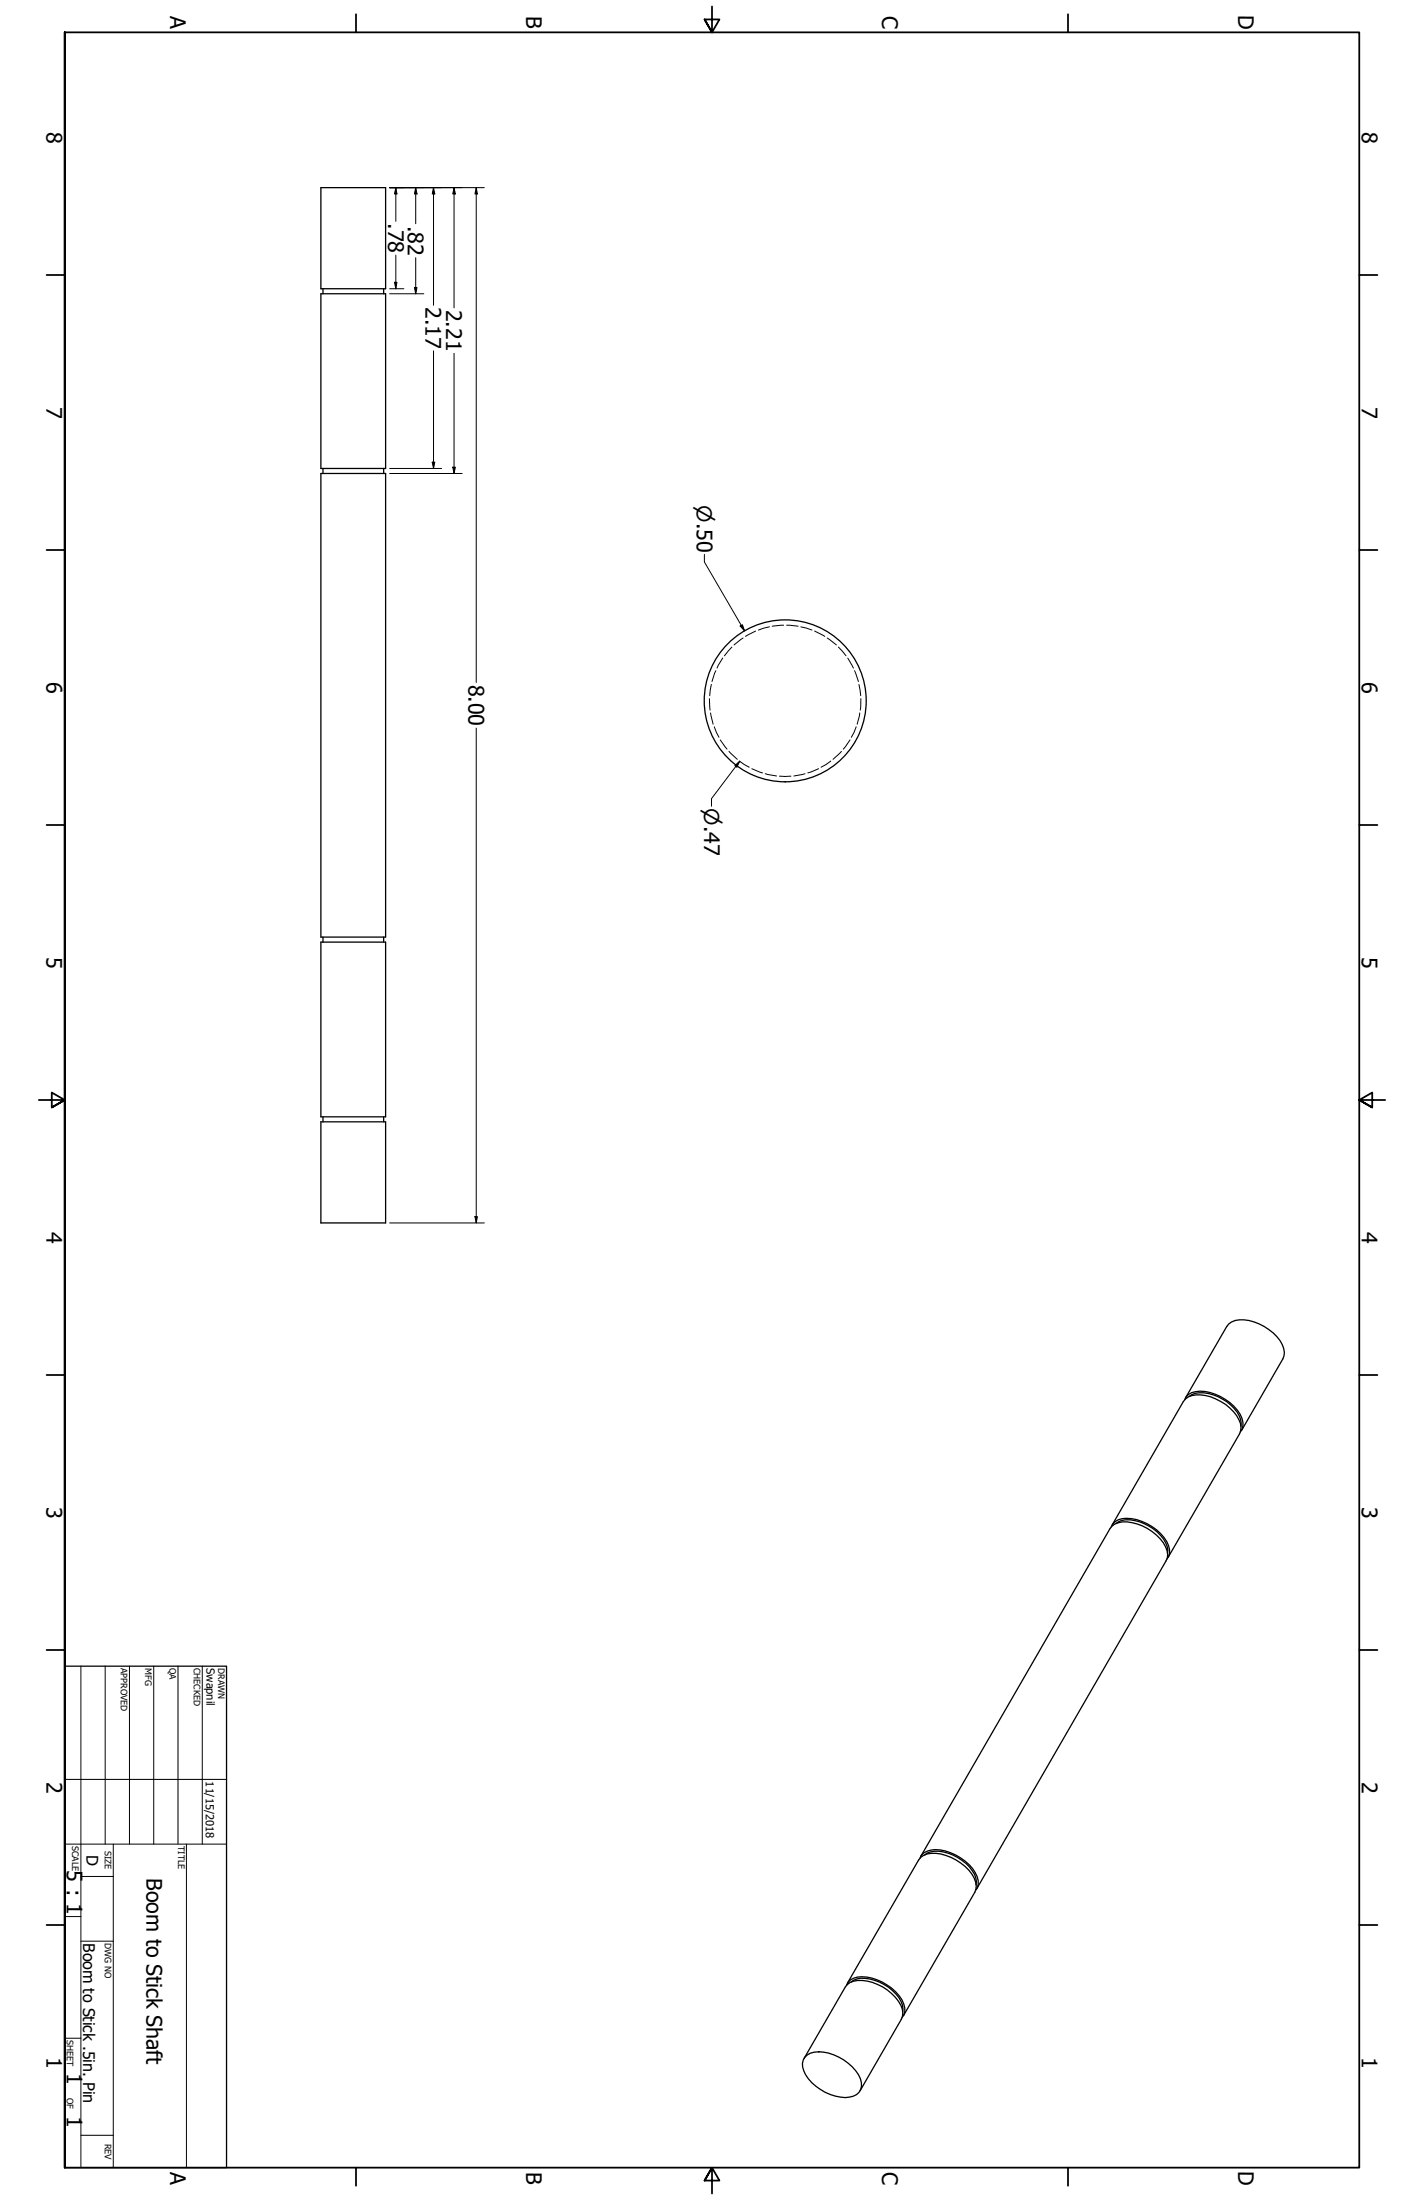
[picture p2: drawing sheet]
<svg xmlns="http://www.w3.org/2000/svg" width="559mm" height="864mm" viewBox="0 0 559 864" stroke-linecap="round" stroke-linejoin="round" font-family="sans-serif">
<!-- layer: Hidden (ANSI) -->
<g fill="none" stroke="#000" stroke-width=".39">
<path d="M283.6 258.3l-2.2 4M287.2 254l-2.9 3.4M291.6 250.4l-3.6 2.8M296.5 247.7l-4 2.1M301.9 246.1l-4.3 1.2M307.5 245.4l-4.5 .4M308.7 245.4l4.5 .4M314.3 246.1l4.3 1.2M319.7 247.7l4 2.1M324.6 250.4l3.6 2.8M329 254l3 3.4M332.7 258.3l2.2 4"/>
<path d="M278.4 274.3l.2 4.5M278.8 279.8l1 4.5M279.1 268.7l-.6 4.4M280.9 263.3l-1.5 4.2M335.3 263.3l1.6 4.2M337.1 268.7l.7 4.4M337.4 279.8l-1 4.5M337.8 274.3l-.2 4.5M280.3 285.3l1.8 4.1M282.6 290.4l2.7 3.7M286.1 295l3.2 3.1M290.2 298.8l3.8 2.4"/>
<path d="M326 298.8l-3.8 2.4M330.2 295l-3.3 3.1M333.6 290.4l-2.7 3.7M336 285.3l-1.9 4.1M295 301.8l4.2 1.6M300.3 303.7l4.4 .9M305.9 304.7h4.5M315.9 303.7l-4.4 .9M321.2 301.8l-4.2 1.6"/>
</g>
<!-- layer: Visible (ANSI) -->
<g fill="none" stroke="#000" stroke-width=".51">
<path d="M125.9 73.7h25.4v39.6h-25.4zM125.9 115.3h25.4v68.6h-25.4zM126.7 113.3v2M150.6 113.3v2M125.9 185.9h25.4v182h-25.4zM126.7 183.9v2M150.6 183.9v2M125.9 369.8h25.4v68.6h-25.4zM126.7 367.9v1.9M150.6 367.9v1.9M126.7 438.4v2M150.6 438.4v2"/>
<path d="M125.9 440.4h25.4v39.7h-25.4zM464.9 549.5a6.7 6.7 0 0 1 7.9-3.3 19.5 19.5 0 0 1 14.6 10.6 5.3 5.3 0 0 1-.7 5.3M465.2 548.8l16.2-28.1a7.8 7.8 0 0 1 8.7-2.3 20 20 0 0 1 13.1 9.4 6 6 0 0 1 .2 5.6l-16.2 28.1M466.7 548.1a9.8 9.8 0 0 1 9.2-.6 16.9 16.9 0 0 1 11 9.7l.1 2.7M436.1 599.4a6.7 6.7 0 0 1 7.9-3.3 19.2 19.2 0 0 1 14.5 10.6 5.1 5.1 0 0 1-.5 5.3M436.4 598.6l28-48.4a7.9 7.9 0 0 1 8.7-2.4 18.6 18.6 0 0 1 13.7 11l.1 2.9-.5 1.2-28 48.4M437.9 598a9.6 9.6 0 0 1 9.2-.7 16.8 16.8 0 0 1 10.9 9.8l.2 2.6M361 729.4a6.9 6.9 0 0 1 7.9-3.2 19.5 19.5 0 0 1 14.6 10.5 5.3 5.3 0 0 1-.7 5.4M361.3 728.7l74.3-128.7a7.8 7.8 0 0 1 8.6-2.3 19.4 19.4 0 0 1 13.2 9.5 5.6 5.6 0 0 1 .2 5.5l-74.3 128.7M362.8 728.2a9.6 9.6 0 0 1 9.2-.7 16.6 16.6 0 0 1 10.9 9.7l.1 2.6M332.2 779.3a6.7 6.7 0 0 1 7.9-3.2 19.5 19.5 0 0 1 14.5 10.5 5 5 0 0 1-.6 5.4M332.5 778.6l28-48.5a7.8 7.8 0 0 1 8.7-2.3 20 20 0 0 1 13.1 9.4 6 6 0 0 1 .2 5.6l-28 48.5"/>
<path d="M334 778a9.4 9.4 0 0 1 9.2-.6 16.9 16.9 0 0 1 10.9 9.7l.2 2.6M315.5 808l16.2-28a7.8 7.8 0 0 1 8.7-2.3 18.6 18.6 0 0 1 13.7 11v2.8l-.4 1.2-16.2 28M315.8 807.5a9 9 0 0 1 9.4-1.6 19.5 19.5 0 0 1 12.4 10.1 5 5 0 0 1-4.2 7.2 18.6 18.6 0 0 1-18-10.3 5.1 5.1 0 0 1 .4-5.4z"/>
<circle cx="308.1" cy="275.1" r="31.8"/>
</g>
<!-- layer: Border (ANSI) -->
<g fill="none" stroke="#000" stroke-width=".7">
<path d="M25.4 12.7h508v838.2h-508v-838.2v838.2M139.7 5.6v7.1M279.4 2.5v10.2l2.9-5.1h-5.8l2.9 5.1-2.9-5.1M419.1 5.6v7.1M18.3 107.9h7.1M533.4 107.9h7.1M18.3 215.9h7.1M533.4 215.9h7.1M18.3 323.8h7.1M533.4 323.8h7.1M15.2 431.8h10.2l-5.1-2.9v5.8l5.1-2.9-5.1 2.9M543.6 431.8h-10.2l5.1-2.9v5.8l-5.1-2.9 5.1 2.9"/>
<path d="M18.3 539.8h7.1M533.4 539.8h7.1M18.3 647.7h7.1M533.4 647.7h7.1M18.3 755.6h7.1M533.4 755.6h7.1M139.7 850.9v7.1M276.5 856l2.9-5.1-2.9 5.1h5.8l-2.9-5.1v10.2M419.1 850.9v7.1"/>
</g>
<!-- layer: Title (ANSI) -->
<g fill="none" stroke="#000" stroke-width=".39">
<path d="M31.7 654v196.9M41.3 654v69.9M50.8 654v69.9M60.3 654v69.9M69.8 654v69.9M79.4 654v69.9M25.4 698.5h63.5M25.4 723.9h63.5M31.7 736.6h12.7M44.4 723.9v127M73.2 723.9v127M25.4 752.3h6.3"/>
<path d="M31.7 762h12.7M25.4 800.1h6.3M31.7 838.2h12.7"/>
</g>
<path d="M25.4 654h63.5v196.9h-63.5z" fill="none" stroke="#000" stroke-width=".51"/>
<!-- layer: Dimension (ANSI) -->
<g fill="none" stroke="#000" stroke-width=".39">
<path d="M152.9 73.7h37.2M155.3 73.7l.5 2.4h-1zM155.3 73.7v13.2M163.1 73.7l.5 2.4h-1zM163.1 73.7v14.1M170.1 73.7l.5 2.4h-1zM170.1 73.7v46.1M178.2 73.7l.5 2.4h-1zM178.2 73.7v47.1M186.9 73.7l.4 2.4h-.9zM186.9 73.7v194.2M152.9 113.3h5.6"/>
<path d="M152.9 115.3h13.4M154.8 110.8h1l-.5 2.5zM155.3 100.1v13.2M162.6 112.8h1l-.5 2.5zM163.1 101.2v14.1M170.1 137.7v46.2M178.2 138.7v47.2M152.9 183.9h20.4M152.9 185.9h28.5M169.6 181.4h1l-.5 2.5zM177.7 183.4h1l-.5 2.5zM276.4 217.6v3l15.8 27"/>
<path d="M290.4 245.7l.9-.5 .9 2.4zM186.9 285.8v194.3M290.3 298.8l-11.1 14.7v3M288.4 300.5l1.9-1.7-1.1 2.3zM186.4 477.6h.9l-.4 2.5zM152.9 480.1h37.2"/>
</g>
<g fill="#000">
<path d="M155.3 73.7l.5 2.4h-1z" fill-rule="evenodd"/>
<path d="M163.1 73.7l.5 2.4h-1z" fill-rule="evenodd"/>
<path d="M170.1 73.7l.5 2.4h-1z" fill-rule="evenodd"/>
<path d="M178.2 73.7l.5 2.4h-1z" fill-rule="evenodd"/>
<path d="M186.9 73.7l.4 2.4h-.9z" fill-rule="evenodd"/>
<path d="M154.8 110.8h1l-.5 2.5z" fill-rule="evenodd"/>
<path d="M162.6 112.8h1l-.5 2.5z" fill-rule="evenodd"/>
<path d="M169.6 181.4h1l-.5 2.5z" fill-rule="evenodd"/>
<path d="M177.7 183.4h1l-.5 2.5z" fill-rule="evenodd"/>
<path d="M290.4 245.7l.9-.5 .9 2.4z" fill-rule="evenodd"/>
<path d="M288.4 300.5l1.9-1.7-1.1 2.3z" fill-rule="evenodd"/>
<path d="M186.4 477.6h.9l-.4 2.5z" fill-rule="evenodd"/>
</g>
<g font-size="8.4">
<text x="485.9" y="5.8" transform="rotate(90 485.9 5.8)">D</text>
<text x="66.8" y="6.1" transform="rotate(90 66.8 6.1)">A</text>
<text x="206.5" y="6.2" transform="rotate(90 206.5 6.2)">B</text>
<text x="346.2" y="6.1" transform="rotate(90 346.2 6.1)">C</text>
<text x="18.3" y="51.7" transform="rotate(90 18.3 51.7)">8</text>
<text x="534.4" y="51.7" transform="rotate(90 534.4 51.7)">8</text>
<text x="152.3" y="87.6" transform="rotate(90 152.3 87.6)">.78</text>
<text x="160.1" y="88.6" transform="rotate(90 160.1 88.6)">.82</text>
<text x="167" y="120.6" transform="rotate(90 167 120.6)">2.17</text>
<text x="175.1" y="121.6" transform="rotate(90 175.1 121.6)">2.21</text>
<text x="18.3" y="159.6" transform="rotate(90 18.3 159.6)">7</text>
<text x="534.4" y="159.6" transform="rotate(90 534.4 159.6)">7</text>
<text x="18.3" y="267.6" transform="rotate(90 18.3 267.6)">6</text>
<text x="183.8" y="268.7" transform="rotate(90 183.8 268.7)">8.00</text>
<text x="534.4" y="267.6" transform="rotate(90 534.4 267.6)">6</text>
<text x="18.3" y="375.5" transform="rotate(90 18.3 375.5)">5</text>
<text x="534.4" y="375.5" transform="rotate(90 534.4 375.5)">5</text>
<text x="18.3" y="483.5" transform="rotate(90 18.3 483.5)">4</text>
<text x="534.4" y="483.5" transform="rotate(90 534.4 483.5)">4</text>
<text x="18.3" y="591.4" transform="rotate(90 18.3 591.4)">3</text>
<text x="534.4" y="591.4" transform="rotate(90 534.4 591.4)">3</text>
<text x="18.3" y="699.4" transform="rotate(90 18.3 699.4)">2</text>
<text x="534.4" y="699.4" transform="rotate(90 534.4 699.4)">2</text>
<text x="26.3" y="734.3" transform="rotate(90 26.3 734.3)">5 : 1</text>
<text x="57.5" y="737.2" transform="rotate(90 57.5 737.2)">Boom to Stick Shaft</text>
<text x="18.3" y="807.3" transform="rotate(90 18.3 807.3)">1</text>
<text x="534.4" y="807.3" transform="rotate(90 534.4 807.3)">1</text>
<text x="26.2" y="813.8" transform="rotate(90 26.2 813.8)">1</text>
<text x="26.2" y="830.5" transform="rotate(90 26.2 830.5)">1</text>
<text x="66.8" y="852.4" transform="rotate(90 66.8 852.4)">A</text>
<text x="206.5" y="852.5" transform="rotate(90 206.5 852.5)">B</text>
<text x="346.2" y="852.4" transform="rotate(90 346.2 852.4)">C</text>
<text x="485.9" y="852.1" transform="rotate(90 485.9 852.1)">D</text>
</g>
<g font-size="8">
<text x="273.5" y="198.2" transform="rotate(90 273.5 198.2)">⌀.50</text>
<text x="276.3" y="317.3" transform="rotate(90 276.3 317.3)">⌀.47</text>
</g>
<g font-size="6.3">
<text x="33.9" y="728.1" transform="rotate(90 33.9 728.1)">D</text>
<text x="32.6" y="762.8" transform="rotate(90 32.6 762.8)">Boom to Stick .5in. Pin</text>
</g>
<g font-size="4.4">
<text x="81" y="654.8" transform="rotate(90 81 654.8)">Swapnil</text>
<text x="80.8" y="699.3" transform="rotate(90 80.8 699.3)">11/15/2018</text>
</g>
<g font-size="3.5">
<text x="47.4" y="654.8" transform="rotate(90 47.4 654.8)">APPROVED</text>
<text x="57" y="654.8" transform="rotate(90 57 654.8)">MFG</text>
<text x="66.5" y="654.8" transform="rotate(90 66.5 654.8)">QA</text>
<text x="76" y="654.8" transform="rotate(90 76 654.8)">CHECKED</text>
<text x="85.6" y="654.8" transform="rotate(90 85.6 654.8)">DRAWN</text>
<text x="28.4" y="724.7" transform="rotate(90 28.4 724.7)">SCALE</text>
<text x="69.8" y="724.7" transform="rotate(90 69.8 724.7)">TITLE</text>
<text x="41.1" y="726.7" transform="rotate(90 41.1 726.7)">SIZE</text>
<text x="41.1" y="762.8" transform="rotate(90 41.1 762.8)">DWG NO</text>
<text x="26.2" y="800.9" transform="rotate(90 26.2 800.9)">SHEET</text>
<text x="26.2" y="823.5" transform="rotate(90 26.2 823.5)">OF</text>
<text x="41.1" y="841.4" transform="rotate(90 41.1 841.4)">REV</text>
</g>
</svg>
